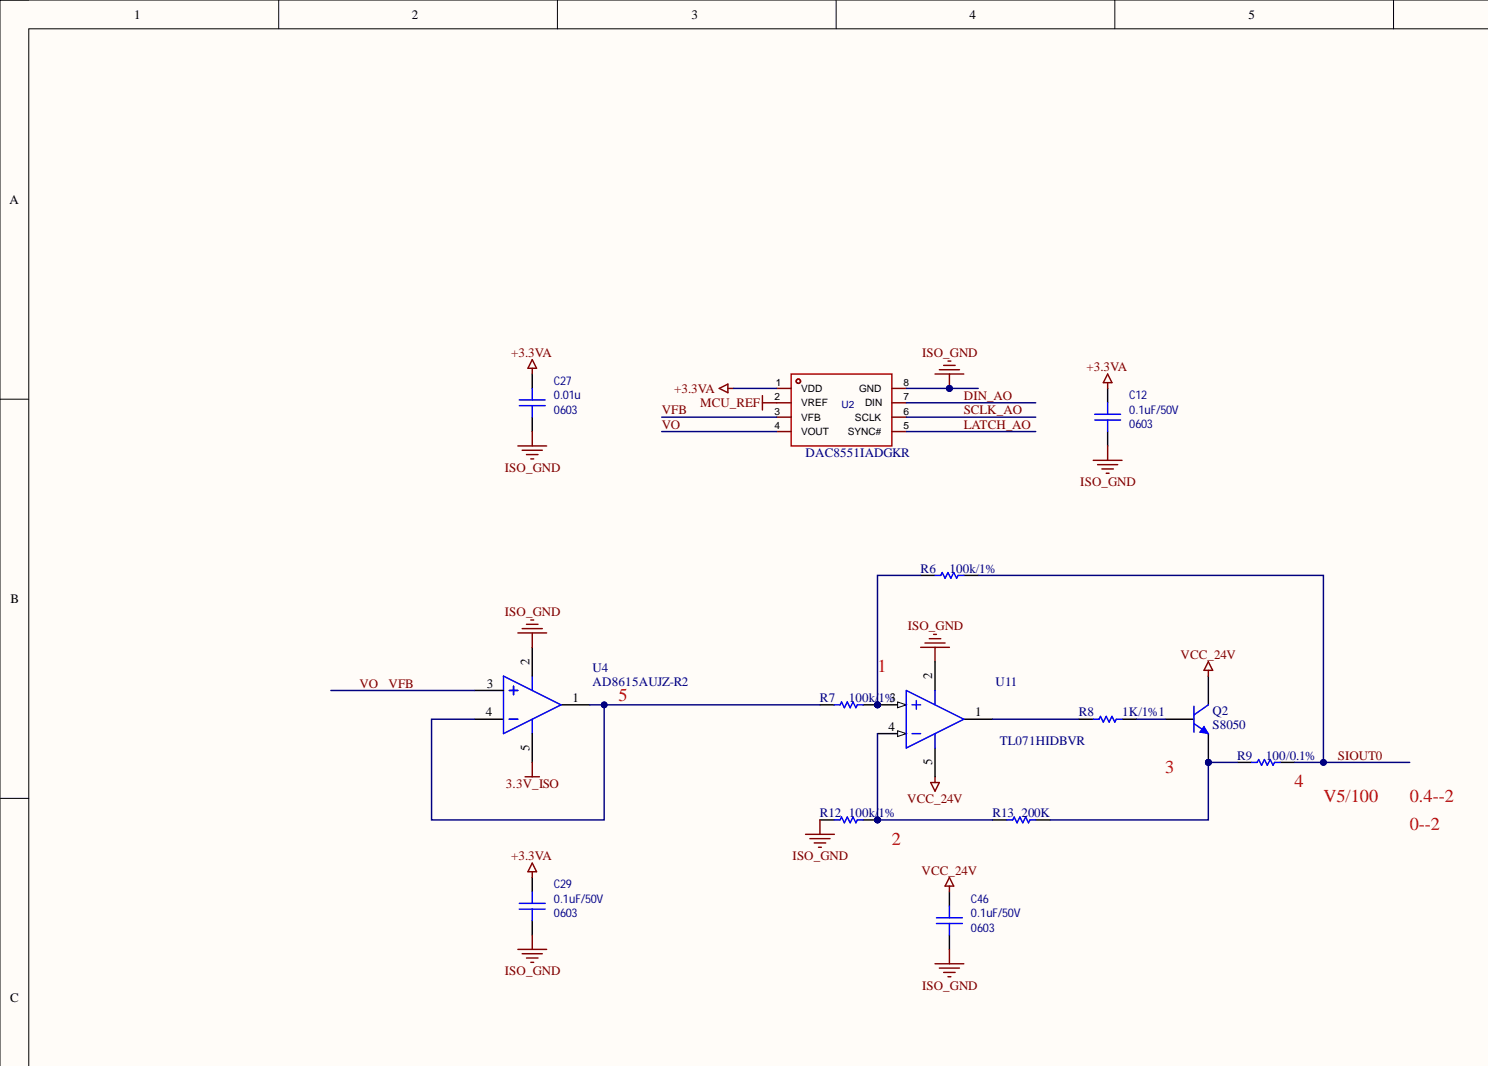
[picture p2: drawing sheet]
<svg xmlns="http://www.w3.org/2000/svg" width="262mm" height="188mm" viewBox="0 0 262 188" stroke-linecap="round" stroke-linejoin="round" font-family="sans-serif">
<path d="M0 0h262.5v188.1h-262.5z" fill-rule="evenodd" fill="#fffcf8"/>
<path d="M262.5 0h-262.5v188.1" fill="none" stroke="#000" stroke-width=".18"/>
<path d="M5.1 5.1h257.4v183h-257.4z" fill-rule="evenodd" fill="#fffcf8"/>
<path d="M0 0h5.1M49.2 0v5.1M98.3 0v5.1M147.5 0v5.1M196.6 0v5.1M245.8 0v5.1M262.5 5.1h-257.4v183M0 70.4h5.1M0 140.8h5.1" fill="none" stroke="#000" stroke-width=".18"/>
<g fill="none" stroke="#a00000" stroke-width=".25">
<path d="M139.6 66h17.7v12.7h-17.7z"/>
<circle cx="140.8" cy="67.2" r=".38"/>
</g>
<path d="M137 68.5h2.6M137 71h2.6M137 73.6h2.6M137 76.1h2.6M157.3 68.5h2.6M157.3 71h2.6M157.3 73.6h2.6M157.3 76.1h2.6" fill="none" stroke="#800" stroke-width=".25"/>
<path d="M162.4 114.2h5.1M163.2 113.4h3.5M163.9 112.7h2M164.7 111.9h.5M164.9 114.2v2.5" fill="none" stroke="#800000" stroke-width=".25"/>
<path d="M190.3 126.9h2.5M197.9 126.9h2.6" fill="none" stroke="#000" stroke-width=".25"/>
<path d="M192.8 126.9h1.1l.2-.5 .5 1 .5-1 .5 1 .5-1 .5 1 .3-.5h1" fill="none" stroke="#00f" stroke-width=".25"/>
<circle cx="154.8" cy="124.3" r=".51" fill="#000080"/>
<circle cx="154.8" cy="124.3" r=".51" fill="none" stroke="#000080" stroke-width=".18"/>
<path d="M152.2 124.3h2.6" fill="none" stroke="#000" stroke-width=".25"/>
<circle cx="154.8" cy="124.3" r=".51" fill="#000080"/>
<circle cx="154.8" cy="124.3" r=".51" fill="none" stroke="#000080" stroke-width=".18"/>
<path d="M144.6 124.3h2.6" fill="none" stroke="#000" stroke-width=".25"/>
<path d="M147.2 124.3h1l.2-.5 .5 1 .6-1 .5 1 .5-1 .5 1 .2-.5h1" fill="none" stroke="#00f" stroke-width=".25"/>
<circle cx="213.1" cy="134.5" r=".51" fill="#000080"/>
<circle cx="213.1" cy="134.5" r=".51" fill="none" stroke="#000080" stroke-width=".18"/>
<path d="M213.1 119.3v5M205.5 126.9h5.1M213.1 129.4v5.1" fill="none" stroke="#000" stroke-width=".25"/>
<circle cx="213.1" cy="134.5" r=".51" fill="#000080"/>
<circle cx="213.1" cy="134.5" r=".51" fill="none" stroke="#000080" stroke-width=".18"/>
<path d="M210.6 127.6l2.5 1.8M210.6 124.6v4.6M213.1 124.3l-2.5 1.8" fill="none" stroke="#00f" stroke-width=".25"/>
<path d="M212.4 128.1l.7 1.3-1.5-.2z" fill="#00f"/>
<path d="M212.4 128.1l.7 1.3-1.5-.2z" fill="none" stroke="#00f" stroke-width=".18"/>
<g fill="none" stroke="#800000" stroke-width=".25">
<path d="M126.9 68.5l1.5-.7v1.5zM128.4 68.5h1M134.5 69.8v2.5M134.5 71h2.5M195.4 66l.7 1.5h-1.5zM195.4 67.5v1M195.4 78.7v2.5M192.8 81.2h5.1M193.6 82h3.6M194.4 82.7h2M195.1 83.5h.5M91.3 111.6h5.1"/>
<path d="M92.1 110.9h3.6M92.9 110.1h2M93.6 109.4h.5M93.9 111.6v2.6M92.6 137h2.6M93.9 134.5v2.5"/>
</g>
<path d="M195.4 68.5v2.5M195.4 76.1v2.6M93.9 114.2v5.1M83.7 126.9h5.1M83.7 121.8h5.1M93.9 129.4v5.1M99 124.3h5" fill="none" stroke="#000" stroke-width=".25"/>
<path d="M193.1 74.1h4.6M193.1 73.1h4.6M195.4 71v2.1M195.4 74.1v2M88.8 119.3l10.2 5-10.2 5.1zM93.9 119.3v2.5M89.8 126.9h1.5M89.8 121.8h1.5M90.6 121v1.6M93.9 126.9v2.5" fill="none" stroke="#00f" stroke-width=".25"/>
<circle cx="154.8" cy="144.6" r=".51" fill="#000080"/>
<circle cx="154.8" cy="144.6" r=".51" fill="none" stroke="#000080" stroke-width=".18"/>
<path d="M152.2 144.6h2.6" fill="none" stroke="#000" stroke-width=".25"/>
<circle cx="154.8" cy="144.6" r=".51" fill="#000080"/>
<circle cx="154.8" cy="144.6" r=".51" fill="none" stroke="#000080" stroke-width=".18"/>
<path d="M162.4 101.5h2.5M170 101.5h2.5M218.2 134.5h2.5M225.8 134.5h2.6M144.6 144.6h2.6M175.1 144.6h2.5M182.7 144.6h2.5" fill="none" stroke="#000" stroke-width=".25"/>
<path d="M164.9 101.5h1l.3-.5 .5 1 .5-1 .5 1 .5-1 .5 1 .3-.5h1M220.7 134.5h1.1l.2-.5 .5 1 .5-1 .5 1 .5-1 .6 1 .2-.5h1M147.2 144.6h1l.2-.5 .5 1 .6-1 .5 1 .5-1 .5 1 .2-.5h1M177.6 144.6h1l.3-.5 .5 1 .5-1 .5 1 .5-1 .5 1 .3-.5h1" fill="none" stroke="#00f" stroke-width=".25"/>
<path d="M213.1 116.7l.8 1.5h-1.5zM213.1 118.2v1.1M164.2 138h1.5l-.8 1.6zM164.9 137v1M142.1 147.2h5.1M142.9 147.9h3.5M143.6 148.7h2M144.4 149.4h.5M144.6 144.6v2.6" fill="none" stroke="#800000" stroke-width=".25"/>
<circle cx="154.8" cy="124.3" r=".51" fill="#000080"/>
<circle cx="154.8" cy="124.3" r=".51" fill="none" stroke="#000080" stroke-width=".18"/>
<path d="M164.9 116.7v5.1M154.8 124.3h5.1M170 126.9h5.1" fill="none" stroke="#000" stroke-width=".25"/>
<path d="M158.3 123.8l1.6 .5-1.6 .5z" fill="#f8fcff"/>
<path d="M158.3 123.8l1.6 .5-1.6 .5z" fill="none" stroke="#000" stroke-width=".18"/>
<circle cx="154.8" cy="124.3" r=".51" fill="#000080"/>
<circle cx="154.8" cy="124.3" r=".51" fill="none" stroke="#000080" stroke-width=".18"/>
<path d="M154.8 129.4h5.1" fill="none" stroke="#000" stroke-width=".25"/>
<path d="M158.3 128.9l1.6 .5-1.6 .5z" fill="#f8fcff"/>
<path d="M158.3 128.9l1.6 .5-1.6 .5z" fill="none" stroke="#000" stroke-width=".18"/>
<path d="M164.9 131.9v5.1" fill="none" stroke="#000" stroke-width=".25"/>
<path d="M159.9 121.8l10.1 5.1-10.1 5zM160.9 129.4h1.5M160.9 124.3h1.5M161.6 123.6v1.5M164.9 121.8v2.5M164.9 129.4v2.5" fill="none" stroke="#00f" stroke-width=".25"/>
<path d="M164.9 66h5.1M165.7 65.2h3.5M166.5 64.5h2M167.2 63.7h.5M167.5 66v2.5" fill="none" stroke="#800000" stroke-width=".25"/>
<circle cx="167.5" cy="68.5" r=".51" fill="#000080"/>
<circle cx="167.5" cy="68.5" r=".51" fill="none" stroke="#000080" stroke-width=".18"/>
<path d="M129.4 68.5h7.6M167.5 68.5h5M175.1 126.9h15.2M200.5 126.9h5" fill="none" stroke="#000080" stroke-width=".25"/>
<circle cx="167.5" cy="68.5" r=".51" fill="#000080"/>
<circle cx="167.5" cy="68.5" r=".51" fill="none" stroke="#000080" stroke-width=".18"/>
<path d="M116.7 73.6h20.3M116.7 76.1h20.3M159.9 71h22.8M159.9 73.6h22.8M159.9 76.1h22.8M58.4 121.8h25.3M104 124.3h40.6" fill="none" stroke="#000080" stroke-width=".25"/>
<circle cx="106.6" cy="124.3" r=".51" fill="#000080"/>
<circle cx="106.6" cy="124.3" r=".51" fill="none" stroke="#000080" stroke-width=".18"/>
<path d="M154.8 129.4v15.2" fill="none" stroke="#000080" stroke-width=".25"/>
<circle cx="154.8" cy="144.6" r=".51" fill="#000080"/>
<circle cx="154.8" cy="144.6" r=".51" fill="none" stroke="#000080" stroke-width=".18"/>
<path d="M154.8 144.6h20.3" fill="none" stroke="#000080" stroke-width=".25"/>
<circle cx="154.8" cy="144.6" r=".51" fill="#000080"/>
<circle cx="154.8" cy="144.6" r=".51" fill="none" stroke="#000080" stroke-width=".18"/>
<path d="M213.1 134.5h5.1" fill="none" stroke="#000080" stroke-width=".25"/>
<circle cx="213.1" cy="134.5" r=".51" fill="#000080"/>
<circle cx="213.1" cy="134.5" r=".51" fill="none" stroke="#000080" stroke-width=".18"/>
<path d="M213.1 134.5v10.1h-27.9" fill="none" stroke="#000080" stroke-width=".25"/>
<circle cx="213.1" cy="134.5" r=".51" fill="#000080"/>
<circle cx="213.1" cy="134.5" r=".51" fill="none" stroke="#000080" stroke-width=".18"/>
<path d="M172.5 101.5h60.9v33h-5" fill="none" stroke="#000080" stroke-width=".25"/>
<circle cx="233.4" cy="134.5" r=".51" fill="#000080"/>
<circle cx="233.4" cy="134.5" r=".51" fill="none" stroke="#000080" stroke-width=".18"/>
<path d="M162.4 101.5h-7.6v22.8" fill="none" stroke="#000080" stroke-width=".25"/>
<circle cx="154.8" cy="124.3" r=".51" fill="#000080"/>
<circle cx="154.8" cy="124.3" r=".51" fill="none" stroke="#000080" stroke-width=".18"/>
<path d="M233.4 134.5h15.3" fill="none" stroke="#000080" stroke-width=".25"/>
<circle cx="233.4" cy="134.5" r=".51" fill="#000080"/>
<circle cx="233.4" cy="134.5" r=".51" fill="none" stroke="#000080" stroke-width=".18"/>
<path d="M159.9 68.5h7.6" fill="none" stroke="#000080" stroke-width=".25"/>
<circle cx="167.5" cy="68.5" r=".51" fill="#000080"/>
<circle cx="167.5" cy="68.5" r=".51" fill="none" stroke="#000080" stroke-width=".18"/>
<path d="M106.6 124.3v20.3h-30.5v-17.7h7.6" fill="none" stroke="#000080" stroke-width=".25"/>
<circle cx="106.6" cy="124.3" r=".51" fill="#000080"/>
<circle cx="106.6" cy="124.3" r=".51" fill="none" stroke="#000080" stroke-width=".18"/>
<path d="M93.9 66v2.5M93.9 73.6v2.5M93.9 154.8v2.5M167.5 157.3v2.6M93.9 162.4v2.5M167.5 164.9v2.6" fill="none" stroke="#000" stroke-width=".25"/>
<path d="M91.6 71.6h4.6M91.6 70.5h4.6M93.9 68.5v2M93.9 71.6v2M91.6 159.3h4.6M93.9 157.3v2M167.5 159.9v2M91.6 160.4h4.6M93.9 160.4v2M165.2 162.9h4.5M165.2 161.9h4.5M167.5 162.9v2" fill="none" stroke="#00f" stroke-width=".25"/>
<g fill="none" stroke="#800000" stroke-width=".25">
<path d="M91.3 78.7h5.1M92.1 79.4h3.6M93.9 63.4l.7 1.6h-1.5zM93.9 65v1M93.9 76.1v2.6M92.9 80.2h2M93.6 80.9h.5M93.9 153.8v1M93.9 152.2l.7 1.6h-1.5zM167.5 154.8l.7 1.5h-1.5zM167.5 156.3v1M91.3 167.5h5.1"/>
<path d="M92.1 168.2h3.6M92.9 169h2M93.6 169.7h.5M93.9 164.9v2.6M164.9 170h5.1M165.7 170.8h3.5M166.5 171.5h2M167.2 172.3h.5M167.5 167.5v2.5"/>
</g>
<g font-size="3.2" fill="#f00">
<text x="154.8" y="118.6">1</text>
<text x="109.1" y="123.7">5</text>
<text x="205.5" y="136.3">3</text>
<text x="228.4" y="138.9">4</text>
<text x="233.4" y="141.4">V5/100</text>
<text x="248.7" y="141.4">0.4--2</text>
<text x="157.3" y="149">2</text>
<text x="248.7" y="146.5">0--2</text>
</g>
<g font-size="2.3">
<text x="23.7" y="3.3">1</text>
<text x="72.7" y="3.3">2</text>
<text x="122" y="3.3">3</text>
<text x="171" y="3.3">4</text>
<text x="220.2" y="3.3">5</text>
<text x="1.7" y="36">A</text>
<text x="1.9" y="106.4">B</text>
<text x="93.4" y="117.2" transform="rotate(-90 93.4 117.2)">2</text>
<text x="164.4" y="119.8" transform="rotate(-90 164.4 119.8)">2</text>
<text x="85.8" y="121.3">3</text>
<text x="101" y="123.8">1</text>
<text x="156.9" y="123.8">3</text>
<text x="85.7" y="126.4">4</text>
<text x="156.7" y="128.9">4</text>
<text x="172" y="126.4">1</text>
<text x="93.4" y="132.4" transform="rotate(-90 93.4 132.4)">5</text>
<text x="164.4" y="135" transform="rotate(-90 164.4 135)">5</text>
<text x="1.8" y="176.8">C</text>
</g>
<g font-size="2.3" fill="#800000">
<text x="90.2" y="62.9">+3.3VA</text>
<text x="162.6" y="62.9">ISO_GND</text>
<text x="191.7" y="65.5">+3.3VA</text>
<text x="118.9" y="69.3">+3.3VA</text>
<text x="123.5" y="71.8">MCU_REF</text>
<text x="170" y="70.5">DIN_AO</text>
<text x="116.7" y="73.1">VFB</text>
<text x="116.7" y="75.6">VO</text>
<text x="170" y="73.1">SCLK_AO</text>
<text x="170" y="75.6">LATCH_AO</text>
<text x="89.1" y="83.2">ISO_GND</text>
<text x="190.6" y="85.8">ISO_GND</text>
<text x="89.1" y="108.6">ISO_GND</text>
<text x="160.1" y="111.1">ISO_GND</text>
<text x="208.2" y="116.2">VCC_24V</text>
<text x="63.4" y="121.3">VO</text>
<text x="68.5" y="121.3">VFB</text>
<text x="236" y="134">SIOUT0</text>
<text x="89.2" y="139">3.3V_ISO</text>
<text x="160" y="141.6">VCC_24V</text>
<text x="90.2" y="151.7">+3.3VA</text>
<text x="139.8" y="151.7">ISO_GND</text>
<text x="162.6" y="154.3">VCC_24V</text>
<text x="89.1" y="172">ISO_GND</text>
<text x="162.6" y="174.6">ISO_GND</text>
</g>
<g font-size="2.3" fill="#000080">
<text x="142.1" y="80.7">DAC8551IADGKR</text>
<text x="162.4" y="101">R6</text>
<text x="167.5" y="101">100k/1%</text>
<text x="104.5" y="118.5">U4</text>
<text x="104.5" y="121">AD8615AUJZ-R2</text>
<text x="144.6" y="123.8">R7</text>
<text x="149.7" y="123.8">100k/</text>
<text x="155" y="123.8">1%</text>
<text x="175.6" y="121">U11</text>
<text x="176.3" y="131.4">TL071HIDBVR</text>
<text x="190.3" y="126.4">R8</text>
<text x="197.9" y="126.4">1K/1%1</text>
<text x="213.9" y="126.1">Q2</text>
<text x="213.9" y="128.6">S8050</text>
<text x="218.2" y="134">R9</text>
<text x="223.3" y="134">100/0.1%</text>
<text x="144.6" y="144.1">R12</text>
<text x="149.7" y="144.1">100k/</text>
<text x="155" y="144.1">1%</text>
<text x="175.1" y="144.1">R13</text>
<text x="180.2" y="144.1">200K</text>
</g>
<g font-size="2.1" fill="#000080">
<text x="97.7" y="70.5">0.01u</text>
<text x="97.7" y="67.9">C27</text>
<text x="199.2" y="70.5">C12</text>
<text x="97.7" y="73">0603</text>
<text x="199.2" y="75.5">0603</text>
<text x="199.2" y="73">0.1uF/50V</text>
<text x="97.7" y="161.8">0603</text>
<text x="97.7" y="159.3">0.1uF/50V</text>
<text x="97.7" y="156.7">C29</text>
<text x="171.3" y="161.8">0.1uF/50V</text>
<text x="171.3" y="159.3">C46</text>
<text x="171.3" y="164.3">0603</text>
</g>
<g font-size="1.8">
<text x="136.6" y="70.6">2</text>
<text x="136.8" y="68.1">1</text>
<text x="141.3" y="69.1">VDD</text>
<text x="141.3" y="71.6">VREF</text>
<text x="151.6" y="69.1">GND</text>
<text x="152.6" y="71.6">DIN</text>
<text x="159.3" y="70.6">7</text>
<text x="159.3" y="68.1">8</text>
<text x="136.6" y="73.2">3</text>
<text x="136.6" y="75.7">4</text>
<text x="141.3" y="74.2">VFB</text>
<text x="141.3" y="76.7">VOUT</text>
<text x="149.5" y="76.7">SYNC#</text>
<text x="150.8" y="74.2">SCLK</text>
<text x="159.3" y="75.7">5</text>
<text x="159.3" y="73.2">6</text>
</g>
<text font-size="1.8" fill="#000080" x="148.4" y="71.9">U2</text>
</svg>
